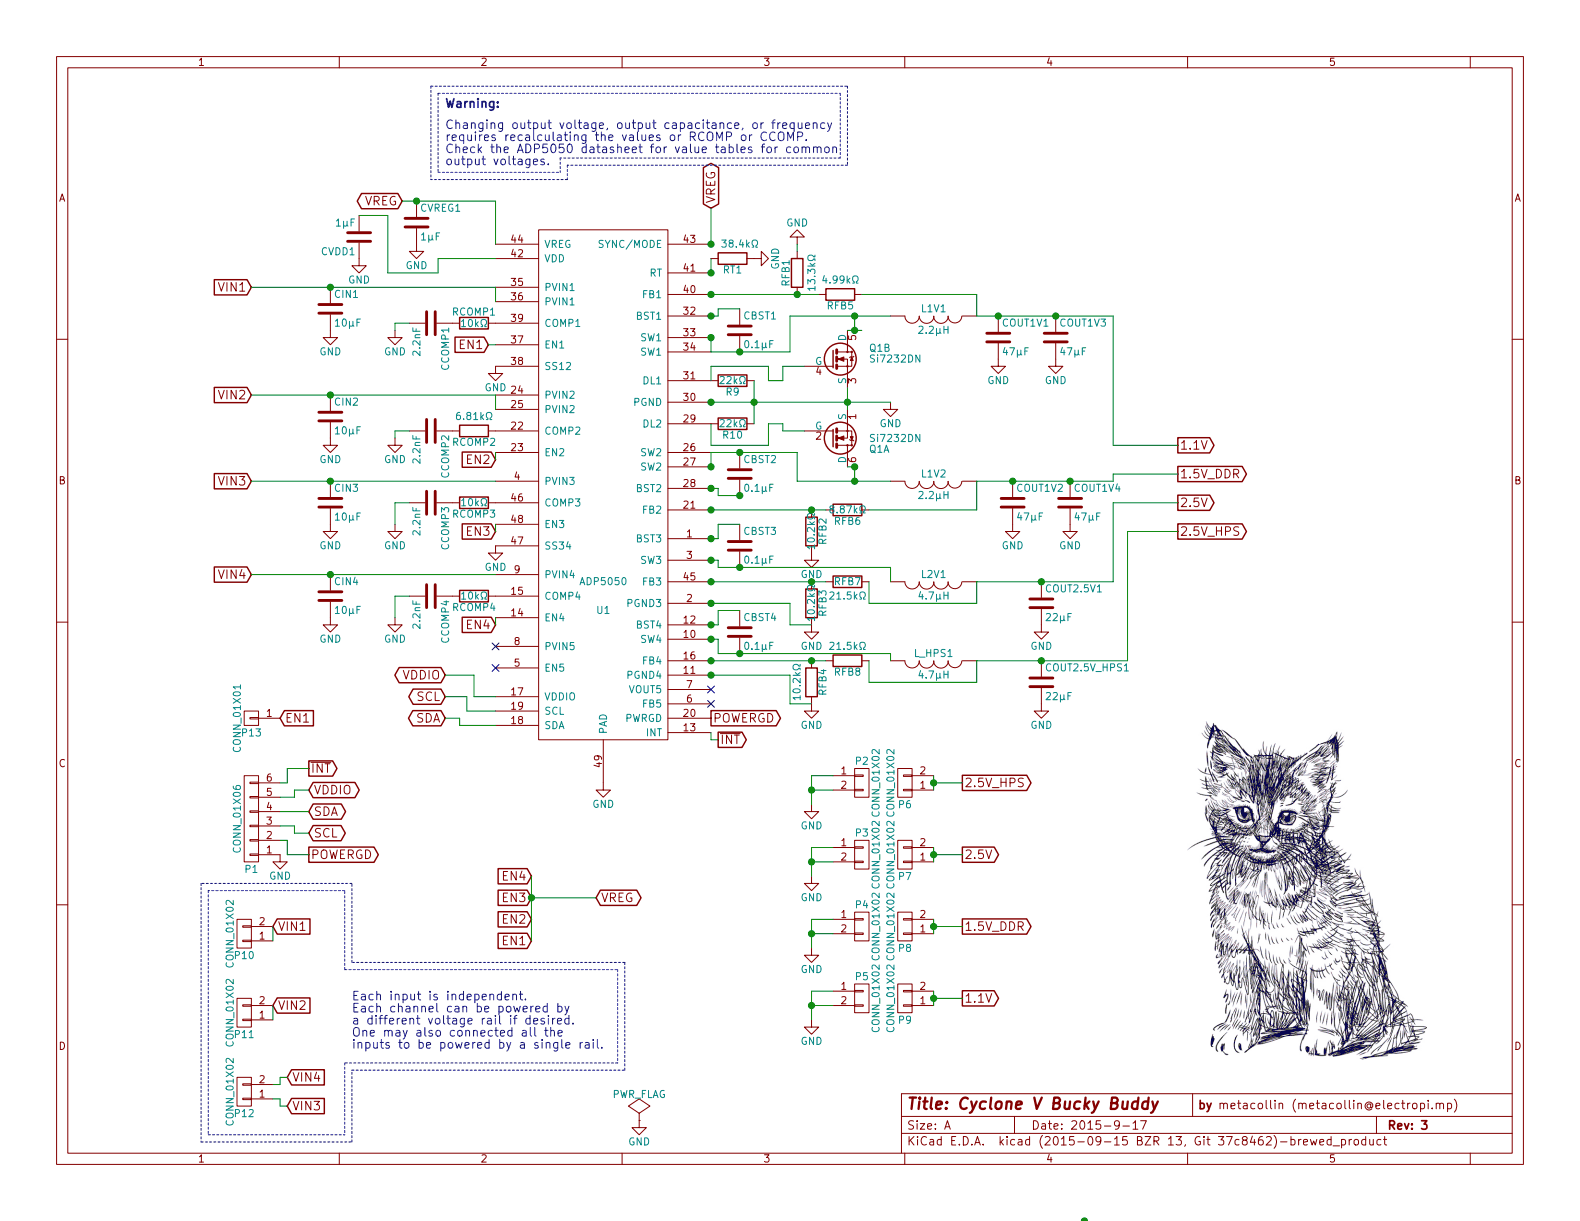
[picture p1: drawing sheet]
EESchema Schematic File Version 2
LIBS:power
LIBS:device
LIBS:transistors
LIBS:conn
LIBS:linear
LIBS:regul
LIBS:74xx
LIBS:cmos4000
LIBS:adc-dac
LIBS:memory
LIBS:xilinx
LIBS:microcontrollers
LIBS:dsp
LIBS:microchip
LIBS:analog_switches
LIBS:motorola
LIBS:texas
LIBS:intel
LIBS:audio
LIBS:interface
LIBS:digital-audio
LIBS:philips
LIBS:display
LIBS:cypress
LIBS:siliconi
LIBS:opto
LIBS:atmel
LIBS:contrib
LIBS:valves
LIBS:si7232dn
LIBS:adp5050
LIBS:CycloneVBuddy-cache
EELAYER 25 0
EELAYER END
$Descr A 11000 8500
encoding utf-8
Sheet 1 1
Title "Cyclone V Bucky Buddy"
Date "2015-9-17"
Rev "3"
Comp "metacollin (metacollin@electropi.mp)"
Comment1 "metacollin (metacollin@electropi.mp)"
Comment2 "metacollin (metacollin@electropi.mp)"
Comment3 ""
Comment4 ""
$EndDescr
$Comp
L ADP5050 U1
U 1 1
P 4200 4150
F 0 "U1" H 4200 4050 50  0000 C CNN
F 1 "ADP5050" H 4200 4250 50  0000 C CNN
F 2 "footprints:QFN-48-TE" H 4200 4150 50  0001 C CNN
F 3 "DOCUMENTATION" H 4200 4150 50  0001 C CNN
	1    4200 4150
	1    0    0    -1  
$EndComp
$Comp
L C CIN1
U 1 1
P 2300 2150
F 0 "CIN1" H 2325 2250 50  0000 L CNN
F 1 "10µF" H 2325 2050 50  0000 L CNN
F 2 "footprints:C_0805" H 2338 2000 30  0001 C CNN
F 3 "" H 2300 2150 60  0000 C CNN
	1    2300 2150
	1    0    0    -1  
$EndComp
$Comp
L C CIN2
U 1 1
P 2300 2900
F 0 "CIN2" H 2325 3000 50  0000 L CNN
F 1 "10µF" H 2325 2800 50  0000 L CNN
F 2 "footprints:C_0805" H 2338 2750 30  0001 C CNN
F 3 "" H 2300 2900 60  0000 C CNN
	1    2300 2900
	1    0    0    -1  
$EndComp
$Comp
L C CIN3
U 1 1
P 2300 3500
F 0 "CIN3" H 2325 3600 50  0000 L CNN
F 1 "10µF" H 2325 3400 50  0000 L CNN
F 2 "footprints:C_0805" H 2338 3350 30  0001 C CNN
F 3 "" H 2300 3500 60  0000 C CNN
	1    2300 3500
	1    0    0    -1  
$EndComp
$Comp
L C CIN4
U 1 1
P 2300 4150
F 0 "CIN4" H 2325 4250 50  0000 L CNN
F 1 "10µF" H 2325 4050 50  0000 L CNN
F 2 "footprints:C_0805" H 2338 4000 30  0001 C CNN
F 3 "" H 2300 4150 60  0000 C CNN
	1    2300 4150
	1    0    0    -1  
$EndComp
$Comp
L R RCOMP1
U 1 1
P 3300 2250
F 0 "RCOMP1" V 3380 2250 50  0000 C CNN
F 1 "10kΩ" V 3300 2250 50  0000 C CNN
F 2 "footprints:R_0402" V 3230 2250 30  0001 C CNN
F 3 "" H 3300 2250 30  0000 C CNN
	1    3300 2250
	0    -1   -1   0   
$EndComp
$Comp
L R RCOMP2
U 1 1
P 3300 3000
F 0 "RCOMP2" V 3380 3000 50  0000 C CNN
F 1 "6.81kΩ" V 3200 3000 50  0000 C CNN
F 2 "footprints:R_0402" V 3230 3000 30  0001 C CNN
F 3 "" H 3300 3000 30  0000 C CNN
	1    3300 3000
	0    1    1    0   
$EndComp
$Comp
L R RCOMP3
U 1 1
P 3300 3500
F 0 "RCOMP3" V 3380 3500 50  0000 C CNN
F 1 "10kΩ" V 3300 3500 50  0000 C CNN
F 2 "footprints:R_0402" V 3230 3500 30  0001 C CNN
F 3 "" H 3300 3500 30  0000 C CNN
	1    3300 3500
	0    1    1    0   
$EndComp
$Comp
L R RCOMP4
U 1 1
P 3300 4150
F 0 "RCOMP4" V 3380 4150 50  0000 C CNN
F 1 "10kΩ" V 3300 4150 50  0000 C CNN
F 2 "footprints:R_0402" V 3230 4150 30  0001 C CNN
F 3 "" H 3300 4150 30  0000 C CNN
	1    3300 4150
	0    1    1    0   
$EndComp
$Comp
L C CCOMP1
U 1 1
P 3000 2250
F 0 "CCOMP1" H 3025 2350 50  0000 L CNN
F 1 "2.2nF" H 3025 2150 50  0000 L CNN
F 2 "footprints:C_0402" H 3038 2100 30  0001 C CNN
F 3 "" H 3000 2250 60  0000 C CNN
	1    3000 2250
	0    1    1    0   
$EndComp
$Comp
L C CCOMP2
U 1 1
P 3000 3000
F 0 "CCOMP2" H 3025 3100 50  0000 L CNN
F 1 "2.2nF" H 3025 2900 50  0000 L CNN
F 2 "footprints:C_0402" H 3038 2850 30  0001 C CNN
F 3 "" H 3000 3000 60  0000 C CNN
	1    3000 3000
	0    1    1    0   
$EndComp
$Comp
L C CCOMP3
U 1 1
P 3000 3500
F 0 "CCOMP3" H 3025 3600 50  0000 L CNN
F 1 "2.2nF" H 3025 3400 50  0000 L CNN
F 2 "footprints:C_0402" H 3038 3350 30  0001 C CNN
F 3 "" H 3000 3500 60  0000 C CNN
	1    3000 3500
	0    1    1    0   
$EndComp
$Comp
L C CCOMP4
U 1 1
P 3000 4150
F 0 "CCOMP4" H 3025 4250 50  0000 L CNN
F 1 "2.2nF" H 3025 4050 50  0000 L CNN
F 2 "footprints:C_0402" H 3038 4000 30  0001 C CNN
F 3 "" H 3000 4150 60  0000 C CNN
	1    3000 4150
	0    1    1    0   
$EndComp
$Comp
L GND #PWR01
U 1 1
P 2300 3650
F 0 "#PWR01" H 2300 3400 50  0001 C CNN
F 1 "GND" H 2300 3500 50  0000 C CNN
F 2 "" H 2300 3650 60  0000 C CNN
F 3 "" H 2300 3650 60  0000 C CNN
	1    2300 3650
	1    0    0    -1  
$EndComp
$Comp
L GND #PWR02
U 1 1
P 2300 3050
F 0 "#PWR02" H 2300 2800 50  0001 C CNN
F 1 "GND" H 2300 2900 50  0000 C CNN
F 2 "" H 2300 3050 60  0000 C CNN
F 3 "" H 2300 3050 60  0000 C CNN
	1    2300 3050
	1    0    0    -1  
$EndComp
$Comp
L GND #PWR03
U 1 1
P 2300 2300
F 0 "#PWR03" H 2300 2050 50  0001 C CNN
F 1 "GND" H 2300 2150 50  0000 C CNN
F 2 "" H 2300 2300 60  0000 C CNN
F 3 "" H 2300 2300 60  0000 C CNN
	1    2300 2300
	1    0    0    -1  
$EndComp
Text GLabel 2800 1400 0    60   BiDi ~ 0
VREG
$Comp
L C CVREG1
U 1 1
P 2900 1550
F 0 "CVREG1" H 2925 1650 50  0000 L CNN
F 1 "1µF" H 2925 1450 50  0000 L CNN
F 2 "footprints:C_0402" H 2938 1400 30  0001 C CNN
F 3 "" H 2900 1550 60  0000 C CNN
	1    2900 1550
	1    0    0    -1  
$EndComp
$Comp
L C CVDD1
U 1 1
P 2500 1650
F 0 "CVDD1" H 2525 1750 50  0000 L CNN
F 1 "1µF" H 2525 1550 50  0000 L CNN
F 2 "footprints:C_0402" H 2538 1500 30  0001 C CNN
F 3 "" H 2500 1650 60  0000 C CNN
	1    2500 1650
	-1   0    0    1   
$EndComp
$Comp
L GND #PWR04
U 1 1
P 2900 1700
F 0 "#PWR04" H 2900 1450 50  0001 C CNN
F 1 "GND" H 2900 1550 50  0000 C CNN
F 2 "" H 2900 1700 60  0000 C CNN
F 3 "" H 2900 1700 60  0000 C CNN
	1    2900 1700
	1    0    0    -1  
$EndComp
$Comp
L GND #PWR05
U 1 1
P 2500 1800
F 0 "#PWR05" H 2500 1550 50  0001 C CNN
F 1 "GND" H 2500 1650 50  0000 C CNN
F 2 "" H 2500 1800 60  0000 C CNN
F 3 "" H 2500 1800 60  0000 C CNN
	1    2500 1800
	1    0    0    -1  
$EndComp
$Comp
L R RT1
U 1 1
P 5100 1800
F 0 "RT1" V 5180 1800 50  0000 C CNN
F 1 "38.4kΩ" V 5000 1850 50  0000 C CNN
F 2 "footprints:R_0402" V 5030 1800 30  0001 C CNN
F 3 "" H 5100 1800 30  0000 C CNN
	1    5100 1800
	0    1    1    0   
$EndComp
$Comp
L R RFB1
U 1 1
P 5550 1900
F 0 "RFB1" V 5630 1900 50  0000 C CNN
F 1 "13.3kΩ" V 5450 1900 50  0000 C CNN
F 2 "footprints:R_0402" V 5480 1900 30  0001 C CNN
F 3 "" H 5550 1900 30  0000 C CNN
	1    5550 1900
	-1   0    0    1   
$EndComp
$Comp
L R RFB5
U 1 1
P 5850 2050
F 0 "RFB5" V 5930 2050 50  0000 C CNN
F 1 "4.99kΩ" V 5750 2050 50  0000 C CNN
F 2 "footprints:R_0402" V 5780 2050 30  0001 C CNN
F 3 "" H 5850 2050 30  0000 C CNN
	1    5850 2050
	0    1    1    0   
$EndComp
$Comp
L R RFB6
U 1 1
P 5900 3550
F 0 "RFB6" V 5980 3550 50  0000 C CNN
F 1 "8.87kΩ" V 5900 3550 50  0000 C CNN
F 2 "footprints:R_0402" V 5830 3550 30  0001 C CNN
F 3 "" H 5900 3550 30  0000 C CNN
	1    5900 3550
	0    1    1    0   
$EndComp
$Comp
L R RFB2
U 1 1
P 5650 3700
F 0 "RFB2" V 5730 3700 50  0000 C CNN
F 1 "10.2kΩ" V 5650 3700 50  0000 C CNN
F 2 "footprints:R_0402" V 5580 3700 30  0001 C CNN
F 3 "" H 5650 3700 30  0000 C CNN
	1    5650 3700
	1    0    0    -1  
$EndComp
$Comp
L R RFB7
U 1 1
P 5900 4050
F 0 "RFB7" V 5900 4050 50  0000 C CNN
F 1 "21.5kΩ" V 6000 4050 50  0000 C CNN
F 2 "footprints:R_0402" V 5830 4050 30  0001 C CNN
F 3 "" H 5900 4050 30  0000 C CNN
	1    5900 4050
	0    1    1    0   
$EndComp
$Comp
L R RFB3
U 1 1
P 5650 4200
F 0 "RFB3" V 5730 4200 50  0000 C CNN
F 1 "10.2kΩ" V 5650 4200 50  0000 C CNN
F 2 "footprints:R_0402" V 5580 4200 30  0001 C CNN
F 3 "" H 5650 4200 30  0000 C CNN
	1    5650 4200
	1    0    0    -1  
$EndComp
$Comp
L R RFB8
U 1 1
P 5900 4600
F 0 "RFB8" V 5980 4600 50  0000 C CNN
F 1 "21.5kΩ" V 5800 4600 50  0000 C CNN
F 2 "footprints:R_0402" V 5830 4600 30  0001 C CNN
F 3 "" H 5900 4600 30  0000 C CNN
	1    5900 4600
	0    1    1    0   
$EndComp
$Comp
L R RFB4
U 1 1
P 5650 4750
F 0 "RFB4" V 5730 4750 50  0000 C CNN
F 1 "10.2kΩ" V 5550 4750 50  0000 C CNN
F 2 "footprints:R_0402" V 5580 4750 30  0001 C CNN
F 3 "" H 5650 4750 30  0000 C CNN
	1    5650 4750
	1    0    0    -1  
$EndComp
$Comp
L GND #PWR06
U 1 1
P 5650 3850
F 0 "#PWR06" H 5650 3600 50  0001 C CNN
F 1 "GND" H 5650 3700 50  0000 C CNN
F 2 "" H 5650 3850 60  0000 C CNN
F 3 "" H 5650 3850 60  0000 C CNN
	1    5650 3850
	1    0    0    -1  
$EndComp
$Comp
L GND #PWR07
U 1 1
P 5650 4350
F 0 "#PWR07" H 5650 4100 50  0001 C CNN
F 1 "GND" H 5650 4200 50  0000 C CNN
F 2 "" H 5650 4350 60  0000 C CNN
F 3 "" H 5650 4350 60  0000 C CNN
	1    5650 4350
	1    0    0    -1  
$EndComp
$Comp
L GND #PWR08
U 1 1
P 5650 4900
F 0 "#PWR08" H 5650 4650 50  0001 C CNN
F 1 "GND" H 5650 4750 50  0000 C CNN
F 2 "" H 5650 4900 60  0000 C CNN
F 3 "" H 5650 4900 60  0000 C CNN
	1    5650 4900
	1    0    0    -1  
$EndComp
$Comp
L GND #PWR09
U 1 1
P 5550 1700
F 0 "#PWR09" H 5550 1450 50  0001 C CNN
F 1 "GND" H 5550 1550 50  0000 C CNN
F 2 "" H 5550 1700 60  0000 C CNN
F 3 "" H 5550 1700 60  0000 C CNN
	1    5550 1700
	-1   0    0    1   
$EndComp
$Comp
L GND #PWR010
U 1 1
P 5250 1800
F 0 "#PWR010" H 5250 1550 50  0001 C CNN
F 1 "GND" H 5250 1650 50  0000 C CNN
F 2 "" H 5250 1800 60  0000 C CNN
F 3 "" H 5250 1800 60  0000 C CNN
	1    5250 1800
	0    -1   -1   0   
$EndComp
Text GLabel 4950 1450 1    60   BiDi ~ 0
VREG
$Comp
L C CBST1
U 1 1
P 5150 2300
F 0 "CBST1" H 5175 2400 50  0000 L CNN
F 1 "0.1µF" H 5175 2200 50  0000 L CNN
F 2 "footprints:C_0402" H 5188 2150 30  0001 C CNN
F 3 "" H 5150 2300 60  0000 C CNN
	1    5150 2300
	1    0    0    -1  
$EndComp
$Comp
L C CBST2
U 1 1
P 5150 3300
F 0 "CBST2" H 5175 3400 50  0000 L CNN
F 1 "0.1µF" H 5175 3200 50  0000 L CNN
F 2 "footprints:C_0402" H 5188 3150 30  0001 C CNN
F 3 "" H 5150 3300 60  0000 C CNN
	1    5150 3300
	1    0    0    -1  
$EndComp
$Comp
L C CBST3
U 1 1
P 5150 3800
F 0 "CBST3" H 5175 3900 50  0000 L CNN
F 1 "0.1µF" H 5175 3700 50  0000 L CNN
F 2 "footprints:C_0402" H 5188 3650 30  0001 C CNN
F 3 "" H 5150 3800 60  0000 C CNN
	1    5150 3800
	1    0    0    -1  
$EndComp
$Comp
L C CBST4
U 1 1
P 5150 4400
F 0 "CBST4" H 5175 4500 50  0000 L CNN
F 1 "0.1µF" H 5175 4300 50  0000 L CNN
F 2 "footprints:C_0402" H 5188 4250 30  0001 C CNN
F 3 "" H 5150 4400 60  0000 C CNN
	1    5150 4400
	1    0    0    -1  
$EndComp
$Comp
L R R9
U 1 1
P 5100 2650
F 0 "R9" V 5180 2650 50  0000 C CNN
F 1 "22kΩ" V 5100 2650 50  0000 C CNN
F 2 "footprints:R_0402" V 5030 2650 30  0001 C CNN
F 3 "" H 5100 2650 30  0000 C CNN
	1    5100 2650
	0    1    1    0   
$EndComp
$Comp
L R R10
U 1 1
P 5100 2950
F 0 "R10" V 5180 2950 50  0000 C CNN
F 1 "22kΩ" V 5100 2950 50  0000 C CNN
F 2 "footprints:R_0402" V 5030 2950 30  0001 C CNN
F 3 "" H 5100 2950 30  0000 C CNN
	1    5100 2950
	0    1    1    0   
$EndComp
$Comp
L GND #PWR011
U 1 1
P 6200 2800
F 0 "#PWR011" H 6200 2550 50  0001 C CNN
F 1 "GND" H 6200 2650 50  0000 C CNN
F 2 "" H 6200 2800 60  0000 C CNN
F 3 "" H 6200 2800 60  0000 C CNN
	1    6200 2800
	1    0    0    -1  
$EndComp
$Comp
L INDUCTOR L1V1
U 1 1
P 6500 2200
F 0 "L1V1" V 6450 2200 50  0000 C CNN
F 1 "2.2µH" V 6600 2200 50  0000 C CNN
F 2 "footprints:TYD6045" H 6500 2200 60  0001 C CNN
F 3 "" H 6500 2200 60  0000 C CNN
	1    6500 2200
	0    1    1    0   
$EndComp
$Comp
L INDUCTOR L1V2
U 1 1
P 6500 3350
F 0 "L1V2" V 6450 3350 50  0000 C CNN
F 1 "2.2µH" V 6600 3350 50  0000 C CNN
F 2 "footprints:TYD6045" H 6500 3350 60  0001 C CNN
F 3 "" H 6500 3350 60  0000 C CNN
	1    6500 3350
	0    1    1    0   
$EndComp
$Comp
L INDUCTOR L2V1
U 1 1
P 6500 4050
F 0 "L2V1" V 6450 4050 50  0000 C CNN
F 1 "4.7µH" V 6600 4050 50  0000 C CNN
F 2 "footprints:TYD6045" H 6500 4050 60  0001 C CNN
F 3 "" H 6500 4050 60  0000 C CNN
	1    6500 4050
	0    1    1    0   
$EndComp
$Comp
L INDUCTOR L_HPS1
U 1 1
P 6500 4600
F 0 "L_HPS1" V 6450 4600 50  0000 C CNN
F 1 "4.7µH" V 6600 4600 50  0000 C CNN
F 2 "footprints:TYD6045" H 6500 4600 60  0001 C CNN
F 3 "" H 6500 4600 60  0000 C CNN
	1    6500 4600
	0    1    1    0   
$EndComp
$Comp
L C COUT1V1
U 1 1
P 6950 2350
F 0 "COUT1V1" H 6975 2450 50  0000 L CNN
F 1 "47µF" H 6975 2250 50  0000 L CNN
F 2 "footprints:C_0805" H 6988 2200 30  0001 C CNN
F 3 "" H 6950 2350 60  0000 C CNN
	1    6950 2350
	1    0    0    -1  
$EndComp
$Comp
L C COUT1V3
U 1 1
P 7350 2350
F 0 "COUT1V3" H 7375 2450 50  0000 L CNN
F 1 "47µF" H 7375 2250 50  0000 L CNN
F 2 "footprints:C_0805" H 7388 2200 30  0001 C CNN
F 3 "" H 7350 2350 60  0000 C CNN
	1    7350 2350
	1    0    0    -1  
$EndComp
$Comp
L C COUT1V2
U 1 1
P 7050 3500
F 0 "COUT1V2" H 7075 3600 50  0000 L CNN
F 1 "47µF" H 7075 3400 50  0000 L CNN
F 2 "footprints:C_0805" H 7088 3350 30  0001 C CNN
F 3 "" H 7050 3500 60  0000 C CNN
	1    7050 3500
	1    0    0    -1  
$EndComp
$Comp
L C COUT2.5V1
U 1 1
P 7250 4200
F 0 "COUT2.5V1" H 7275 4300 50  0000 L CNN
F 1 "22µF" H 7275 4100 50  0000 L CNN
F 2 "footprints:C_0603" H 7288 4050 30  0001 C CNN
F 3 "" H 7250 4200 60  0000 C CNN
	1    7250 4200
	1    0    0    -1  
$EndComp
$Comp
L C COUT2.5V_HPS1
U 1 1
P 7250 4750
F 0 "COUT2.5V_HPS1" H 7275 4850 50  0000 L CNN
F 1 "22µF" H 7275 4650 50  0000 L CNN
F 2 "footprints:C_0603" H 7288 4600 30  0001 C CNN
F 3 "" H 7250 4750 60  0000 C CNN
	1    7250 4750
	1    0    0    -1  
$EndComp
$Comp
L GND #PWR012
U 1 1
P 6950 2500
F 0 "#PWR012" H 6950 2250 50  0001 C CNN
F 1 "GND" H 6950 2350 50  0000 C CNN
F 2 "" H 6950 2500 60  0000 C CNN
F 3 "" H 6950 2500 60  0000 C CNN
	1    6950 2500
	1    0    0    -1  
$EndComp
$Comp
L GND #PWR013
U 1 1
P 7350 2500
F 0 "#PWR013" H 7350 2250 50  0001 C CNN
F 1 "GND" H 7350 2350 50  0000 C CNN
F 2 "" H 7350 2500 60  0000 C CNN
F 3 "" H 7350 2500 60  0000 C CNN
	1    7350 2500
	1    0    0    -1  
$EndComp
$Comp
L GND #PWR014
U 1 1
P 7050 3650
F 0 "#PWR014" H 7050 3400 50  0001 C CNN
F 1 "GND" H 7050 3500 50  0000 C CNN
F 2 "" H 7050 3650 60  0000 C CNN
F 3 "" H 7050 3650 60  0000 C CNN
	1    7050 3650
	1    0    0    -1  
$EndComp
$Comp
L GND #PWR015
U 1 1
P 7250 4350
F 0 "#PWR015" H 7250 4100 50  0001 C CNN
F 1 "GND" H 7250 4200 50  0000 C CNN
F 2 "" H 7250 4350 60  0000 C CNN
F 3 "" H 7250 4350 60  0000 C CNN
	1    7250 4350
	1    0    0    -1  
$EndComp
$Comp
L GND #PWR016
U 1 1
P 7250 4900
F 0 "#PWR016" H 7250 4650 50  0001 C CNN
F 1 "GND" H 7250 4750 50  0000 C CNN
F 2 "" H 7250 4900 60  0000 C CNN
F 3 "" H 7250 4900 60  0000 C CNN
	1    7250 4900
	1    0    0    -1  
$EndComp
Text GLabel 8200 3100 2    60   Output ~ 0
1.1V
Text GLabel 8200 3300 2    60   Output ~ 0
1.5V_DDR
Text GLabel 8200 3500 2    60   Output ~ 0
2.5V
Text GLabel 8200 3700 2    60   Output ~ 0
2.5V_HPS
Text GLabel 3400 2400 0    60   Input ~ 0
EN1
Text GLabel 3450 3200 0    60   Input ~ 0
EN2
Text GLabel 3450 3700 0    60   Input ~ 0
EN3
Text GLabel 3450 4350 0    60   Input ~ 0
EN4
Text GLabel 5000 5150 2    60   Output ~ 0
~INT
Text GLabel 4950 5000 2    60   Output ~ 0
POWERGD
Text GLabel 3100 4700 0    60   BiDi ~ 0
VDDIO
Text GLabel 3100 4850 0    60   BiDi ~ 0
SCL
Text GLabel 3100 5000 0    60   BiDi ~ 0
SDA
Text GLabel 1750 2000 0    60   Input ~ 0
VIN1
$Comp
L GND #PWR017
U 1 1
P 4200 5450
F 0 "#PWR017" H 4200 5200 50  0001 C CNN
F 1 "GND" H 4200 5300 50  0000 C CNN
F 2 "" H 4200 5450 60  0000 C CNN
F 3 "" H 4200 5450 60  0000 C CNN
	1    4200 5450
	1    0    0    -1  
$EndComp
$Comp
L GND #PWR018
U 1 1
P 3450 2550
F 0 "#PWR018" H 3450 2300 50  0001 C CNN
F 1 "GND" H 3450 2400 50  0000 C CNN
F 2 "" H 3450 2550 60  0000 C CNN
F 3 "" H 3450 2550 60  0000 C CNN
	1    3450 2550
	1    0    0    -1  
$EndComp
$Comp
L GND #PWR019
U 1 1
P 3450 3800
F 0 "#PWR019" H 3450 3550 50  0001 C CNN
F 1 "GND" H 3450 3650 50  0000 C CNN
F 2 "" H 3450 3800 60  0000 C CNN
F 3 "" H 3450 3800 60  0000 C CNN
	1    3450 3800
	1    0    0    -1  
$EndComp
$Comp
L GND #PWR020
U 1 1
P 2300 4300
F 0 "#PWR020" H 2300 4050 50  0001 C CNN
F 1 "GND" H 2300 4150 50  0000 C CNN
F 2 "" H 2300 4300 60  0000 C CNN
F 3 "" H 2300 4300 60  0000 C CNN
	1    2300 4300
	1    0    0    -1  
$EndComp
$Comp
L Si7232DN Q1
U 1 1
P 5800 3050
F 0 "Q1" H 6050 3125 50  0000 L CNN
F 1 "Si7232DN" H 6050 3050 50  0000 L CNN
F 2 "footprints:PowerPak1212" H 6050 2950 50  0001 L CIN
F 3 "" H 5800 3050 50  0000 L CNN
	1    5800 3050
	1    0    0    1   
$EndComp
$Comp
L Si7232DN Q1
U 2 1
P 5800 2500
F 0 "Q1" H 6050 2575 50  0000 L CNN
F 1 "Si7232DN" H 6050 2500 50  0000 L CNN
F 2 "footprints:PowerPak1212" H 6050 2425 50  0001 L CIN
F 3 "" H 5800 2500 50  0000 L CNN
	2    5800 2500
	1    0    0    -1  
$EndComp
NoConn ~ 4950 4900
NoConn ~ 3450 4650
NoConn ~ 3450 4500
NoConn ~ 4950 4800
$Comp
L CONN_01X06 P1
U 1 1
P 1750 5700
F 0 "P1" H 1750 6050 50  0000 C CNN
F 1 "CONN_01X06" V 1850 5700 50  0000 C CNN
F 2 "footprints:Castillated_6" H 1750 5700 60  0001 C CNN
F 3 "" H 1750 5700 60  0000 C CNN
	1    1750 5700
	-1   0    0    1   
$EndComp
Text GLabel 2150 5350 2    60   Output ~ 0
~INT
Text GLabel 2150 5500 2    60   BiDi ~ 0
VDDIO
Text GLabel 2150 5650 2    60   BiDi ~ 0
SDA
Text GLabel 2150 5800 2    60   BiDi ~ 0
SCL
Text GLabel 2150 5950 2    60   Output ~ 0
POWERGD
$Comp
L GND #PWR021
U 1 1
P 1950 5950
F 0 "#PWR021" H 1950 5700 50  0001 C CNN
F 1 "GND" H 1950 5800 50  0000 C CNN
F 2 "" H 1950 5950 60  0000 C CNN
F 3 "" H 1950 5950 60  0000 C CNN
	1    1950 5950
	1    0    0    -1  
$EndComp
$Comp
L CONN_01X02 P2
U 1 1
P 6000 5450
F 0 "P2" H 6000 5600 50  0000 C CNN
F 1 "CONN_01X02" V 6100 5450 50  0000 C CNN
F 2 "footprints:Castillated_2" H 6000 5450 60  0001 C CNN
F 3 "" H 6000 5450 60  0000 C CNN
	1    6000 5450
	1    0    0    -1  
$EndComp
$Comp
L CONN_01X02 P6
U 1 1
P 6300 5450
F 0 "P6" H 6300 5600 50  0000 C CNN
F 1 "CONN_01X02" V 6400 5450 50  0000 C CNN
F 2 "footprints:Castillated_2" H 6300 5450 60  0001 C CNN
F 3 "" H 6300 5450 60  0000 C CNN
	1    6300 5450
	-1   0    0    1   
$EndComp
$Comp
L CONN_01X02 P3
U 1 1
P 6000 5950
F 0 "P3" H 6000 6100 50  0000 C CNN
F 1 "CONN_01X02" V 6100 5950 50  0000 C CNN
F 2 "footprints:Castillated_2" H 6000 5950 60  0001 C CNN
F 3 "" H 6000 5950 60  0000 C CNN
	1    6000 5950
	1    0    0    -1  
$EndComp
$Comp
L CONN_01X02 P7
U 1 1
P 6300 5950
F 0 "P7" H 6300 6100 50  0000 C CNN
F 1 "CONN_01X02" V 6400 5950 50  0000 C CNN
F 2 "footprints:Castillated_2" H 6300 5950 60  0001 C CNN
F 3 "" H 6300 5950 60  0000 C CNN
	1    6300 5950
	-1   0    0    1   
$EndComp
$Comp
L CONN_01X02 P4
U 1 1
P 6000 6450
F 0 "P4" H 6000 6600 50  0000 C CNN
F 1 "CONN_01X02" V 6100 6450 50  0000 C CNN
F 2 "footprints:Castillated_2" H 6000 6450 60  0001 C CNN
F 3 "" H 6000 6450 60  0000 C CNN
	1    6000 6450
	1    0    0    -1  
$EndComp
$Comp
L CONN_01X02 P8
U 1 1
P 6300 6450
F 0 "P8" H 6300 6600 50  0000 C CNN
F 1 "CONN_01X02" V 6400 6450 50  0000 C CNN
F 2 "footprints:Castillated_2" H 6300 6450 60  0001 C CNN
F 3 "" H 6300 6450 60  0000 C CNN
	1    6300 6450
	-1   0    0    1   
$EndComp
$Comp
L CONN_01X02 P5
U 1 1
P 6000 6950
F 0 "P5" H 6000 7100 50  0000 C CNN
F 1 "CONN_01X02" V 6100 6950 50  0000 C CNN
F 2 "footprints:Castillated_2" H 6000 6950 60  0001 C CNN
F 3 "" H 6000 6950 60  0000 C CNN
	1    6000 6950
	1    0    0    -1  
$EndComp
$Comp
L CONN_01X02 P9
U 1 1
P 6300 6950
F 0 "P9" H 6300 7100 50  0000 C CNN
F 1 "CONN_01X02" V 6400 6950 50  0000 C CNN
F 2 "footprints:Castillated_2" H 6300 6950 60  0001 C CNN
F 3 "" H 6300 6950 60  0000 C CNN
	1    6300 6950
	-1   0    0    1   
$EndComp
$Comp
L GND #PWR022
U 1 1
P 5650 5600
F 0 "#PWR022" H 5650 5350 50  0001 C CNN
F 1 "GND" H 5650 5450 50  0000 C CNN
F 2 "" H 5650 5600 60  0000 C CNN
F 3 "" H 5650 5600 60  0000 C CNN
	1    5650 5600
	1    0    0    -1  
$EndComp
$Comp
L GND #PWR023
U 1 1
P 5650 6100
F 0 "#PWR023" H 5650 5850 50  0001 C CNN
F 1 "GND" H 5650 5950 50  0000 C CNN
F 2 "" H 5650 6100 60  0000 C CNN
F 3 "" H 5650 6100 60  0000 C CNN
	1    5650 6100
	1    0    0    -1  
$EndComp
$Comp
L GND #PWR024
U 1 1
P 5650 6600
F 0 "#PWR024" H 5650 6350 50  0001 C CNN
F 1 "GND" H 5650 6450 50  0000 C CNN
F 2 "" H 5650 6600 60  0000 C CNN
F 3 "" H 5650 6600 60  0000 C CNN
	1    5650 6600
	1    0    0    -1  
$EndComp
$Comp
L GND #PWR025
U 1 1
P 5650 7100
F 0 "#PWR025" H 5650 6850 50  0001 C CNN
F 1 "GND" H 5650 6950 50  0000 C CNN
F 2 "" H 5650 7100 60  0000 C CNN
F 3 "" H 5650 7100 60  0000 C CNN
	1    5650 7100
	1    0    0    -1  
$EndComp
Text GLabel 6700 5450 2    60   Output ~ 0
2.5V_HPS
Text GLabel 6700 5950 2    60   Output ~ 0
2.5V
Text GLabel 6700 6450 2    60   Output ~ 0
1.5V_DDR
Text GLabel 6700 6950 2    60   Output ~ 0
1.1V
$Comp
L CONN_01X02 P10
U 1 1
P 1700 6500
F 0 "P10" H 1700 6650 50  0000 C CNN
F 1 "CONN_01X02" V 1800 6500 50  0000 C CNN
F 2 "footprints:Castillated_2" H 1700 6500 60  0001 C CNN
F 3 "" H 1700 6500 60  0000 C CNN
	1    1700 6500
	-1   0    0    1   
$EndComp
$Comp
L CONN_01X02 P11
U 1 1
P 1700 7050
F 0 "P11" H 1700 7200 50  0000 C CNN
F 1 "CONN_01X02" V 1800 7050 50  0000 C CNN
F 2 "footprints:Castillated_2" H 1700 7050 60  0001 C CNN
F 3 "" H 1700 7050 60  0000 C CNN
	1    1700 7050
	-1   0    0    1   
$EndComp
$Comp
L CONN_01X02 P12
U 1 1
P 1700 7600
F 0 "P12" H 1700 7750 50  0000 C CNN
F 1 "CONN_01X02" V 1800 7600 50  0000 C CNN
F 2 "footprints:Castillated_2" H 1700 7600 60  0001 C CNN
F 3 "" H 1700 7600 60  0000 C CNN
	1    1700 7600
	-1   0    0    1   
$EndComp
Text GLabel 1900 6450 2    60   Input ~ 0
VIN1
Text GLabel 1900 7000 2    60   Input ~ 0
VIN2
Text GLabel 2000 7500 2    60   Input ~ 0
VIN4
$Comp
L C COUT1V4
U 1 1
P 7450 3500
F 0 "COUT1V4" H 7475 3600 50  0000 L CNN
F 1 "47µF" H 7475 3400 50  0000 L CNN
F 2 "footprints:C_0805" H 7488 3350 30  0001 C CNN
F 3 "" H 7450 3500 60  0000 C CNN
	1    7450 3500
	1    0    0    -1  
$EndComp
$Comp
L GND #PWR026
U 1 1
P 7450 3650
F 0 "#PWR026" H 7450 3400 50  0001 C CNN
F 1 "GND" H 7450 3500 50  0000 C CNN
F 2 "" H 7450 3650 60  0000 C CNN
F 3 "" H 7450 3650 60  0000 C CNN
	1    7450 3650
	1    0    0    -1  
$EndComp
$Comp
L CONN_01X01 P13
U 1 1
P 1750 5000
F 0 "P13" H 1750 5100 50  0000 C CNN
F 1 "CONN_01X01" V 1850 5000 50  0000 C CNN
F 2 "footprints:Castillated_1" H 1750 5000 60  0001 C CNN
F 3 "" H 1750 5000 60  0000 C CNN
	1    1750 5000
	-1   0    0    1   
$EndComp
Text GLabel 1950 5000 2    60   Input ~ 0
EN1
$Comp
L PWR_FLAG #FLG027
U 1 1
P 4450 7800
F 0 "#FLG027" H 4450 7895 50  0001 C CNN
F 1 "PWR_FLAG" H 4450 7980 50  0000 C CNN
F 2 "" H 4450 7800 60  0000 C CNN
F 3 "" H 4450 7800 60  0000 C CNN
	1    4450 7800
	1    0    0    -1  
$EndComp
$Comp
L GND #PWR028
U 1 1
P 4450 7800
F 0 "#PWR028" H 4450 7550 50  0001 C CNN
F 1 "GND" H 4450 7650 50  0000 C CNN
F 2 "" H 4450 7800 60  0000 C CNN
F 3 "" H 4450 7800 60  0000 C CNN
	1    4450 7800
	1    0    0    -1  
$EndComp
Text GLabel 3700 6100 0    60   Input ~ 0
EN4
Text GLabel 3700 6250 0    60   Input ~ 0
EN3
Text GLabel 3700 6400 0    60   Input ~ 0
EN2
Text GLabel 3700 6550 0    60   Input ~ 0
EN1
Text GLabel 4150 6250 2    60   BiDi ~ 0
VREG
$Comp
L GND #PWR029
U 1 1
P 2750 2300
F 0 "#PWR029" H 2750 2050 50  0001 C CNN
F 1 "GND" H 2750 2150 50  0000 C CNN
F 2 "" H 2750 2300 60  0000 C CNN
F 3 "" H 2750 2300 60  0000 C CNN
	1    2750 2300
	1    0    0    -1  
$EndComp
$Comp
L GND #PWR030
U 1 1
P 2750 3050
F 0 "#PWR030" H 2750 2800 50  0001 C CNN
F 1 "GND" H 2750 2900 50  0000 C CNN
F 2 "" H 2750 3050 60  0000 C CNN
F 3 "" H 2750 3050 60  0000 C CNN
	1    2750 3050
	1    0    0    -1  
$EndComp
$Comp
L GND #PWR031
U 1 1
P 2750 3650
F 0 "#PWR031" H 2750 3400 50  0001 C CNN
F 1 "GND" H 2750 3500 50  0000 C CNN
F 2 "" H 2750 3650 60  0000 C CNN
F 3 "" H 2750 3650 60  0000 C CNN
	1    2750 3650
	1    0    0    -1  
$EndComp
$Comp
L GND #PWR032
U 1 1
P 2750 4300
F 0 "#PWR032" H 2750 4050 50  0001 C CNN
F 1 "GND" H 2750 4150 50  0000 C CNN
F 2 "" H 2750 4300 60  0000 C CNN
F 3 "" H 2750 4300 60  0000 C CNN
	1    2750 4300
	1    0    0    -1  
$EndComp
Text GLabel 2000 7700 2    60   Input ~ 0
VIN3
Text GLabel 1750 2750 0    60   Input ~ 0
VIN2
Text GLabel 1750 3350 0    60   Input ~ 0
VIN3
Text GLabel 1750 4000 0    60   Input ~ 0
VIN4
Text Notes 2450 7300 0    60   ~ 0
Each input is independent.  \nEach channel can be powered by \na different voltage rail if desired.\nOne may also connected all the \ninputs to be powered by a single rail.  \n
Text Notes 3100 750  0    60   ~ 12
Warning:\n
Text Notes 3100 1150 0    60   ~ 0
Changing output voltage, output capacitance, or frequency\nrequires recalculating the values or RCOMP or CCOMP.\nCheck the ADP5050 datasheet for value tables for common\noutput voltages.
Wire Wire Line
	1750 2000 3450 2000
Wire Wire Line
	3450 2000 3450 2100
Wire Wire Line
	1750 2750 3450 2750
Connection ~ 2300 2000
Wire Wire Line
	1750 3350 3450 3350
Wire Wire Line
	1750 4000 3450 4000
Connection ~ 2300 2750
Wire Wire Line
	3450 2750 3450 2850
Connection ~ 2300 3350
Connection ~ 2300 4000
Wire Wire Line
	3450 1400 3450 1700
Wire Wire Line
	2800 1400 3450 1400
Connection ~ 2900 1400
Wire Wire Line
	4950 4600 5750 4600
Connection ~ 5650 4600
Wire Wire Line
	4950 4050 5750 4050
Connection ~ 5650 4050
Wire Wire Line
	5650 4350 5500 4350
Wire Wire Line
	5500 4350 5500 4200
Wire Wire Line
	5500 4200 4950 4200
Wire Wire Line
	5650 4900 5500 4900
Wire Wire Line
	5500 4900 5500 4700
Wire Wire Line
	5500 4700 4950 4700
Wire Wire Line
	4950 3550 5750 3550
Connection ~ 5650 3550
Wire Wire Line
	4950 1800 4950 1900
Wire Wire Line
	4950 2050 5700 2050
Connection ~ 5550 2050
Wire Wire Line
	5550 1750 5550 1700
Wire Wire Line
	4950 1450 4950 1700
Wire Wire Line
	5000 4550 6200 4550
Wire Wire Line
	5000 4450 5000 4550
Wire Wire Line
	5000 4450 4950 4450
Wire Wire Line
	4950 4350 5000 4350
Wire Wire Line
	5000 4350 5000 4250
Wire Wire Line
	5000 4250 5150 4250
Wire Wire Line
	5000 3950 6200 3950
Wire Wire Line
	5000 3950 5000 3900
Wire Wire Line
	5000 3900 4950 3900
Wire Wire Line
	4950 3750 5000 3750
Wire Wire Line
	5000 3750 5000 3650
Wire Wire Line
	5000 3650 5150 3650
Wire Wire Line
	4950 3400 5000 3400
Wire Wire Line
	5000 3400 5000 3450
Wire Wire Line
	4950 3150 5550 3150
Wire Wire Line
	4950 3150 4950 3250
Wire Wire Line
	4950 2200 5000 2200
Wire Wire Line
	5000 2200 5000 2150
Wire Wire Line
	5000 2150 5150 2150
Wire Wire Line
	4950 2450 5500 2450
Wire Wire Line
	4950 2450 4950 2350
Wire Wire Line
	5250 2650 5250 2950
Connection ~ 5250 2800
Wire Wire Line
	5450 2950 5450 3000
Wire Wire Line
	5450 3000 5600 3000
Wire Wire Line
	5450 2650 5450 2550
Wire Wire Line
	5450 2550 5600 2550
Wire Wire Line
	5900 2300 6000 2300
Wire Wire Line
	4950 2800 6200 2800
Wire Wire Line
	5900 2700 5900 2850
Connection ~ 5900 2800
Wire Wire Line
	5500 2450 5500 2200
Wire Wire Line
	5500 2200 6200 2200
Connection ~ 5150 2450
Wire Wire Line
	5950 2300 5950 2200
Connection ~ 5950 2200
Connection ~ 5950 2300
Connection ~ 5150 3450
Wire Wire Line
	5950 3350 5950 3250
Connection ~ 5950 3250
Connection ~ 5950 3350
Wire Wire Line
	6050 3550 6800 3550
Wire Wire Line
	6800 3550 6800 3350
Wire Wire Line
	6200 3950 6200 4050
Connection ~ 5150 3950
Wire Wire Line
	6200 4550 6200 4600
Connection ~ 5150 4550
Wire Wire Line
	6050 4050 6050 4200
Wire Wire Line
	6050 4200 6800 4200
Wire Wire Line
	6800 4200 6800 4050
Wire Wire Line
	6050 4600 6050 4750
Wire Wire Line
	6050 4750 6800 4750
Wire Wire Line
	6800 4750 6800 4600
Wire Wire Line
	6000 2050 6800 2050
Wire Wire Line
	6800 2050 6800 2200
Wire Wire Line
	6800 2200 7750 2200
Wire Wire Line
	6800 3350 7750 3350
Connection ~ 7050 3350
Wire Wire Line
	6800 4050 7750 4050
Wire Wire Line
	6800 4600 7850 4600
Wire Wire Line
	8200 3100 7750 3100
Wire Wire Line
	7750 3100 7750 2200
Wire Wire Line
	7750 3350 7750 3300
Wire Wire Line
	7750 3300 8200 3300
Wire Wire Line
	7750 4050 7750 3500
Wire Wire Line
	7750 3500 8200 3500
Connection ~ 7250 4050
Wire Wire Line
	8200 3700 7850 3700
Wire Wire Line
	7850 3700 7850 4600
Connection ~ 7250 4600
Wire Wire Line
	5000 5150 4950 5150
Wire Wire Line
	4950 5150 4950 5100
Wire Wire Line
	3450 4850 3300 4850
Wire Wire Line
	3300 4850 3300 4700
Wire Wire Line
	3300 4700 3100 4700
Wire Wire Line
	3100 4850 3250 4850
Wire Wire Line
	3250 4850 3250 4950
Wire Wire Line
	3250 4950 3450 4950
Wire Wire Line
	3450 5050 3200 5050
Wire Wire Line
	3200 5050 3200 5000
Wire Wire Line
	3200 5000 3100 5000
Wire Wire Line
	5450 2650 5350 2650
Wire Wire Line
	5350 2650 5350 2550
Wire Wire Line
	5350 2550 4950 2550
Wire Wire Line
	4950 2550 4950 2650
Wire Wire Line
	4950 2950 4950 3100
Wire Wire Line
	4950 3100 5350 3100
Wire Wire Line
	5350 3100 5350 2950
Wire Wire Line
	5350 2950 5450 2950
Wire Wire Line
	5550 3150 5550 3350
Wire Wire Line
	5550 3350 6200 3350
Connection ~ 5150 3150
Wire Wire Line
	5000 3450 5150 3450
Connection ~ 7550 8500
Connection ~ 4950 1700
Connection ~ 4950 1900
Connection ~ 4950 2050
Connection ~ 4950 2200
Connection ~ 4950 2350
Connection ~ 4950 2800
Connection ~ 4950 3250
Connection ~ 4950 3400
Connection ~ 4950 3550
Connection ~ 4950 3750
Connection ~ 4950 3900
Connection ~ 4950 4450
Connection ~ 4950 4350
Connection ~ 4950 4200
Connection ~ 4950 4050
Connection ~ 4950 4600
Connection ~ 4950 4700
Wire Wire Line
	5950 3250 5900 3250
Wire Wire Line
	2150 5950 2000 5950
Wire Wire Line
	2000 5950 2000 5850
Wire Wire Line
	2000 5850 1950 5850
Wire Wire Line
	2150 5800 2050 5800
Wire Wire Line
	2050 5800 2050 5750
Wire Wire Line
	2050 5750 1950 5750
Wire Wire Line
	2150 5650 1950 5650
Wire Wire Line
	1950 5550 2050 5550
Wire Wire Line
	2050 5550 2050 5500
Wire Wire Line
	2050 5500 2150 5500
Wire Wire Line
	1950 5450 2000 5450
Wire Wire Line
	2000 5450 2000 5350
Wire Wire Line
	2000 5350 2150 5350
Wire Wire Line
	5800 6900 5650 6900
Wire Wire Line
	5650 6900 5650 7100
Wire Wire Line
	5800 7000 5650 7000
Connection ~ 5650 7000
Wire Wire Line
	5650 6400 5650 6600
Wire Wire Line
	5650 6400 5800 6400
Wire Wire Line
	5800 6500 5650 6500
Connection ~ 5650 6500
Wire Wire Line
	5650 5900 5650 6100
Wire Wire Line
	5650 5900 5800 5900
Wire Wire Line
	5800 6000 5650 6000
Connection ~ 5650 6000
Wire Wire Line
	5650 5400 5650 5600
Wire Wire Line
	5650 5400 5800 5400
Wire Wire Line
	5800 5500 5650 5500
Connection ~ 5650 5500
Wire Wire Line
	6500 5400 6500 5500
Wire Wire Line
	6500 5450 6700 5450
Connection ~ 6500 5450
Wire Wire Line
	6700 5950 6500 5950
Wire Wire Line
	6500 5900 6500 6000
Connection ~ 6500 5950
Wire Wire Line
	6500 6400 6500 6500
Wire Wire Line
	6500 6450 6700 6450
Connection ~ 6500 6450
Wire Wire Line
	6500 6900 6500 7000
Wire Wire Line
	6500 6950 6700 6950
Connection ~ 6500 6950
Wire Wire Line
	3450 2400 3400 2400
Connection ~ 7450 3350
Wire Wire Line
	3700 6100 3700 6550
Wire Wire Line
	4150 6250 3700 6250
Connection ~ 3700 6250
Wire Wire Line
	1900 6550 1900 6450
Wire Wire Line
	1900 7100 1900 7000
Wire Wire Line
	2750 4300 2750 4150
Wire Wire Line
	2750 4150 2850 4150
Wire Wire Line
	2750 3650 2750 3500
Wire Wire Line
	2750 3500 2850 3500
Wire Wire Line
	2750 3050 2750 3000
Wire Wire Line
	2750 3000 2850 3000
Wire Wire Line
	2750 2300 2750 2250
Wire Wire Line
	2750 2250 2850 2250
Wire Wire Line
	2500 1500 2700 1500
Wire Wire Line
	2700 1500 2700 1900
Wire Wire Line
	2700 1900 3050 1900
Wire Wire Line
	3050 1900 3050 1800
Wire Wire Line
	3050 1800 3450 1800
Wire Wire Line
	3450 3200 3450 3150
Wire Wire Line
	3450 3700 3450 3650
Wire Wire Line
	3450 4350 3450 4300
Connection ~ 6950 2200
Connection ~ 7350 2200
Wire Wire Line
	1900 7550 1950 7550
Wire Wire Line
	1950 7550 1950 7500
Wire Wire Line
	1950 7500 2000 7500
Wire Wire Line
	1900 7650 1950 7650
Wire Wire Line
	1950 7650 1950 7700
Wire Wire Line
	1950 7700 2000 7700
Wire Notes Line
	1450 6200 1450 7900
Wire Notes Line
	1450 7900 2400 7900
Wire Notes Line
	2400 6200 1450 6200
Wire Notes Line
	2400 6750 4300 6750
Wire Notes Line
	4300 6750 4300 7400
Wire Notes Line
	4300 7400 2400 7400
Wire Notes Line
	2450 6150 1400 6150
Wire Notes Line
	1400 6150 1400 7950
Wire Notes Line
	1400 7950 2450 7950
Wire Notes Line
	2450 7950 2450 7450
Wire Notes Line
	2450 7450 4350 7450
Wire Notes Line
	4350 7450 4350 6700
Wire Notes Line
	4350 6700 2450 6700
Wire Notes Line
	2450 6700 2450 6150
Wire Notes Line
	2400 6750 2400 6200
Wire Notes Line
	2400 7400 2400 7900
Wire Notes Line
	3900 1100 3900 1200
Wire Notes Line
	3050 650  3050 1200
Wire Notes Line
	5850 650  5850 1100
Wire Notes Line
	5850 1100 3900 1100
Wire Notes Line
	3050 1200 3900 1200
Wire Notes Line
	3050 650  5850 650 
Wire Notes Line
	3000 600  3000 1250
Wire Notes Line
	3000 600  5900 600 
Wire Notes Line
	5900 600  5900 1150
Wire Notes Line
	5900 1150 3950 1150
Wire Notes Line
	3950 1150 3950 1250
Wire Notes Line
	3950 1250 3000 1250
$EndSCHEMATC
